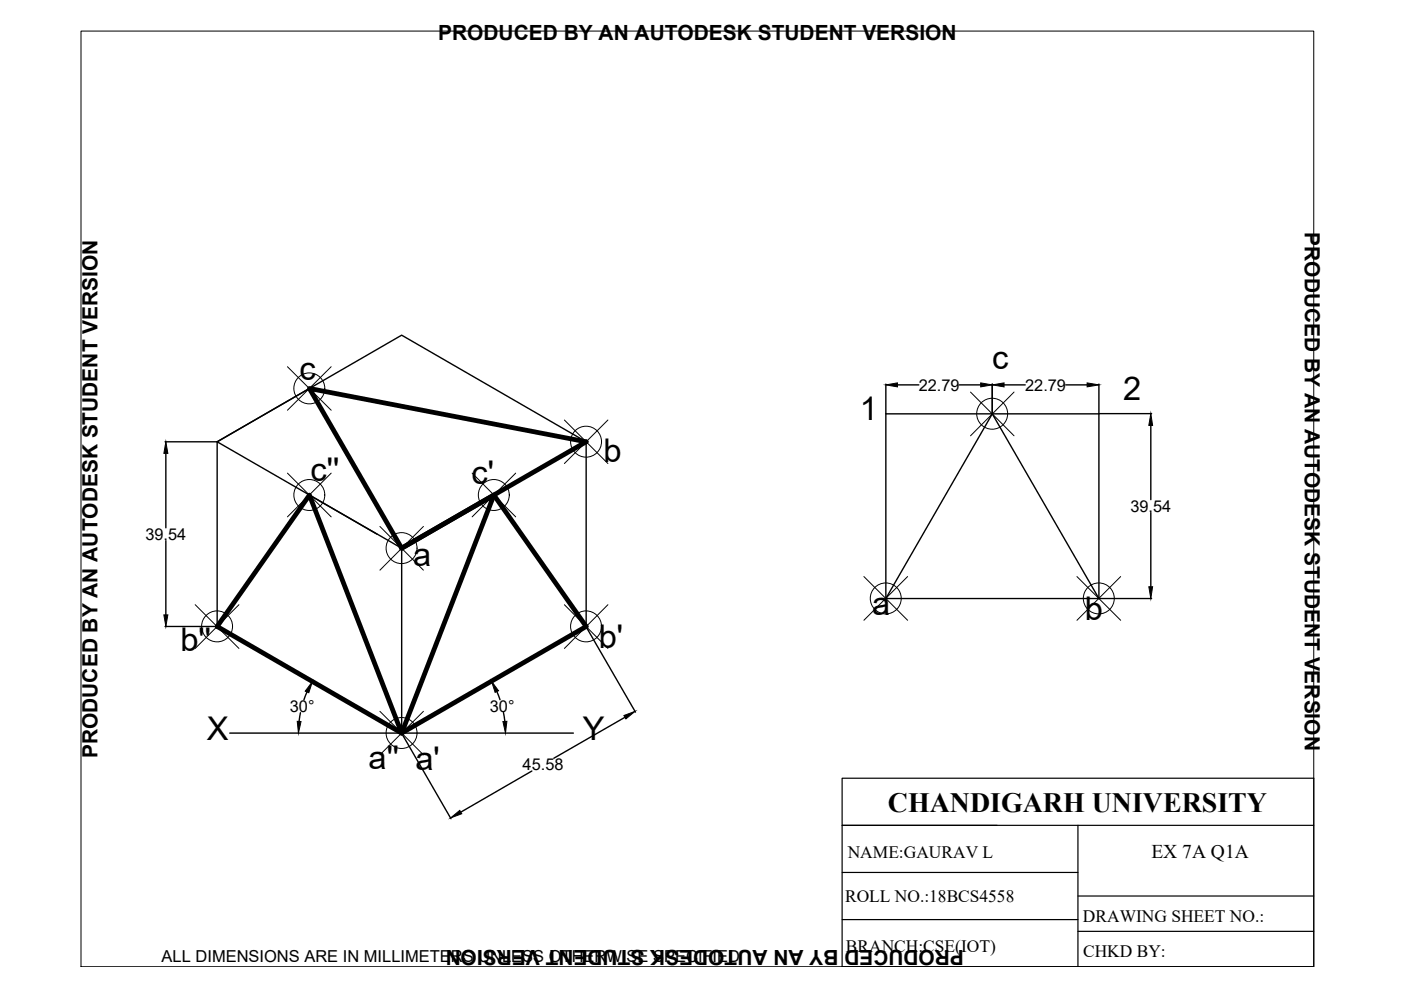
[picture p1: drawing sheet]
<svg xmlns="http://www.w3.org/2000/svg" width="297mm" height="210mm" viewBox="0 0 297 210" stroke-linecap="round" stroke-linejoin="round" font-family="sans-serif">
<!-- layer: thick continuous -->
<g fill="none" stroke="#000" stroke-width=".3">
<path d="M35 93.7h11M35.2 96.1v15.8M46 93.7l39.2-22.6 39.1 22.6v39.1M46 93.7v39.1M46 93.7l39.2 22.5v39.2M65.6 82.4l-19.6 11.3M187.8 81.4v45.5M190.3 81.6h4.5M203.4 81.6h4.5M210.4 87.7l22.6 39.2h-45.2zM210.4 81.4v6.3M212.9 81.6h4.5"/>
<path d="M226 81.6h4.5M233 81.4v45.5M244 90.2v15.7M244.2 87.7h-56.4M35.2 114.6v15.8M244 108.7v15.7M35 132.8h11M124.3 132.9l10.4 18.1M233 126.9h11.2M48.7 155.4h72.9M63.7 151.1l-.3 1.8M65.1 146.7l-.7 1.7"/>
<path d="M85.2 155.5l10.4 18.1M105.3 146.6l.7 1.8M106.7 151.1l.3 1.8M132.5 152.1l-15.1 8.7M112.8 163.5l-15.1 8.7"/>
</g>
<g fill="#000" stroke="#000" stroke-width=".21">
<path d="M35.2 93.7l.4 2.4h-.9zM187.8 81.6l2.5-.4v.8zM207.9 81.2l2.5 .4-2.5 .4zM210.4 81.6l2.5-.4v.8zM230.5 81.2l2.5 .4-2.5 .4zM244 87.7l.4 2.5h-.8zM34.7 130.4h.9l-.4 2.4zM243.6 124.4h.8l-.4 2.5zM63 152.9l.8 .1-.5 2.4zM66.2 144.5l-.7 2.4-.8-.4zM104.2 144.4l1.5 2.1-.7 .3zM106.6 153l.9-.1-.3 2.5z"/>
<path d="M132.3 151.7l2.3-.9-1.9 1.6zM95.5 173.4l2-1.6 .4 .7z"/>
</g>
<path d="M65.6 82.4l58.7 11.3-39.1 22.5zM104.7 105l19.6 27.8-39.1 22.6-39.2-22.6 19.6-27.8 19.6 50.4 19.5-50.4-19.5 11.2" fill="none" stroke="#000" stroke-width="1"/>
<g fill="none" stroke="#000" stroke-width=".21">
<path d="M17.2 6.6h261.3v198.4h-261.3zM60.9 77.8l9.3 9.2M70.2 77.8l-9.3 9.2M119.7 89.1l9.2 9.2M128.9 89.1l-9.2 9.2M205.8 83.1l9.2 9.3M215 83.1l-9.2 9.3M60.9 100.3l9.3 9.3M70.2 100.3l-9.3 9.3M80.5 111.6l9.3 9.3M89.8 111.6l-9.3 9.3M100.1 100.3l9.2 9.3"/>
<path d="M109.3 100.3l-9.2 9.3M41.4 128.2l9.3 9.3M50.7 128.2l-9.3 9.3M119.7 128.2l9.2 9.3M128.9 128.2l-9.2 9.3M183.2 122.2l9.2 9.3M192.4 122.2l-9.2 9.3M228.3 122.2l9.3 9.3M237.6 122.2l-9.3 9.3M80.5 150.8l9.3 9.2M89.8 150.8l-9.3 9.2"/>
<circle cx="65.6" cy="82.3" r="3.3"/>
<circle cx="124.3" cy="93.6" r="3.3"/>
<circle cx="210.4" cy="87.7" r="3.3"/>
<circle cx="65.6" cy="105" r="3.3"/>
<circle cx="85.1" cy="116.2" r="3.3"/>
<circle cx="104.7" cy="105" r="3.3"/>
<circle cx="46" cy="132.8" r="3.3"/>
<circle cx="124.3" cy="132.8" r="3.3"/>
<circle cx="187.8" cy="126.9" r="3.3"/>
<circle cx="233" cy="126.9" r="3.3"/>
<circle cx="85.1" cy="155.4" r="3.3"/>
</g>
<!-- layer: 0 -->
<path d="M178.5 165h100v40h-100zM178.5 175h100M228.5 175v30M178.5 195h50M178.5 185h50M228.5 190h50M228.5 197.5h50" fill="none" stroke="#000" stroke-width=".25"/>
<g font-size="6.9">
<text x="63.5" y="80.6">c</text>
<text x="210.3" y="78.3">c</text>
<text x="182.3" y="89">1</text>
<text x="238.1" y="84.9">2</text>
<text x="128" y="98">b</text>
<text x="65.9" y="102.1">c''</text>
<text x="99.9" y="102.6">c'</text>
<text x="87.6" y="119.9">a</text>
<text x="184.9" y="130.5">a</text>
<text x="230" y="131.5">b</text>
<text x="126.9" y="137.3">b'</text>
<text x="38.3" y="138.1">b''</text>
<text x="43.8" y="157">X</text>
<text x="123.6" y="157">Y</text>
<text x="78.1" y="163.1">a'' a'</text>
</g>
<text font-size="5.9" x="188.2" y="172.2">CHANDIGARH UNIVERSITY</text>
<g font-size="4.4">
<text x="92.9" y="8.5">PRODUCED BY AN AUTODESK STUDENT VERSION</text>
<text x="276.6" y="49.3" transform="rotate(90 276.6 49.3)">PRODUCED BY AN AUTODESK STUDENT VERSION</text>
<text x="20.6" y="160.7" transform="rotate(-90 20.6 160.7)">PRODUCED BY AN AUTODESK STUDENT VERSION</text>
<text x="204.4" y="201.5" transform="rotate(180 204.4 201.5)">PRODUCED BY AN AUTODESK STUDENT VERSION</text>
</g>
<text font-size="4.1" x="244.1" y="182">EX 7A Q1A</text>
<g font-size="3.7">
<text x="179.7" y="182">NAME:GAURAV L</text>
<text x="179.2" y="191.2">ROLL NO.:18BCS4558</text>
<text x="229.6" y="195.4">DRAWING SHEET NO.:</text>
<text x="179.4" y="201.9">BRANCH:CSE(IOT)</text>
<text x="229.6" y="202.8">CHKD BY:</text>
</g>
<g font-size="3.5">
<text x="194.8" y="82.8">22.79</text>
<text x="217.4" y="82.8">22.79</text>
<text x="239.7" y="108.5">39.54</text>
<text x="30.8" y="114.5">39.54</text>
<text x="61.5" y="151">30°</text>
<text x="103.9" y="150.9">30°</text>
<text x="110.8" y="163.4">45.58</text>
<text x="34.3" y="203.9">ALL DIMENSIONS ARE IN MILLIMETERS UNLESS OTHERWISE SPECIFIED</text>
</g>
</svg>
